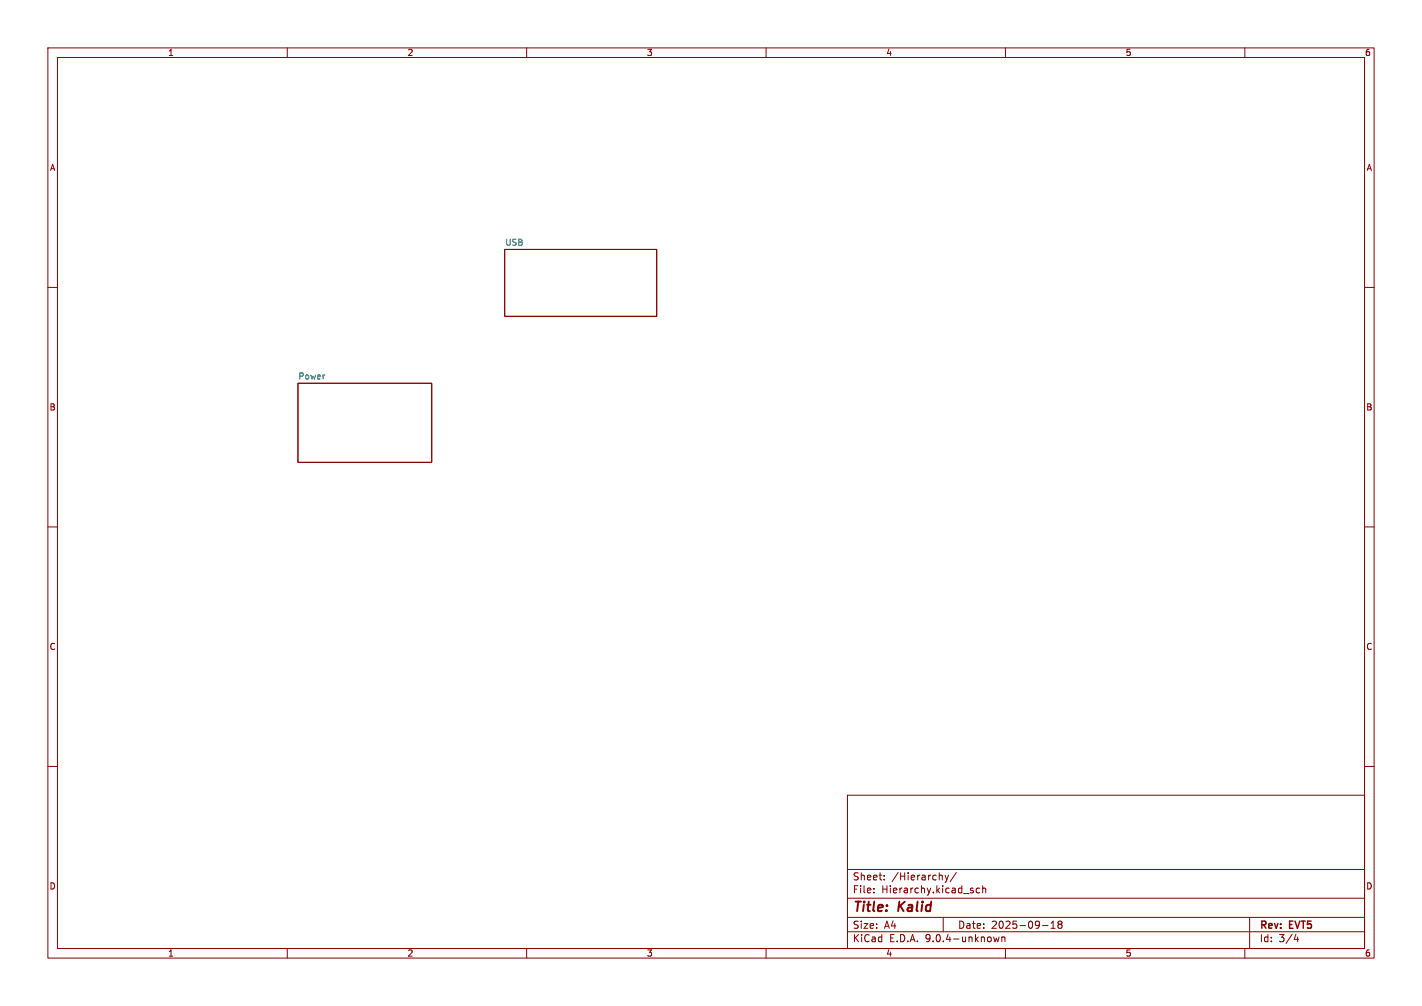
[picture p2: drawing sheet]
<svg xmlns="http://www.w3.org/2000/svg" width="297mm" height="210mm" viewBox="0 0 297 210" stroke-linecap="round" stroke-linejoin="round" font-family="sans-serif">
<g fill="none" stroke="#840000" stroke-width=".21">
<path d="M10 10h277v190h-277zM12 12h273v186h-273zM60 10v2M110 10v2M160 10v2M210 10v2M260 10v2M105.4 52.1h31.8v13.9h-31.8zM10 60h2M285 60h2M62.2 80h28v16.5h-28zM10 110h2"/>
<path d="M285 110h2M10 160h2M177 166h108v32h-108zM285 160h2M60 198v2M110 198v2M160 198v2M177 194.5h108M177 191.5h108M177 187.5h108M177 181.5h108M182.5 186.3v.1"/>
<path d="M182.5 185.5v.1M184.7 183.6v.1M184.7 182.8v.1M197 191.5v3M197.4 182.7l.3 1M197.7 183.7l-.3 .5M198.1 182.7l-.4 1M199.7 182.1l-1.2 2M204.6 185.5l-.4-.1-.3 .3 .1 .6h.6M205.2 185.5l.3-.1 .3 .1 .1 .9M205.2 184.9v1.5M207.5 195.6l.3 1 .3-.7 .3 .7 .3-1"/>
<path d="M209.2 195.6v1M209.2 195.7l.3-.1 .3 .1 .1 .9M210 198v2M217.7 193.2h1.2M219.5 193.8h.9M219.5 192.7l.5-.4v1.5M221.2 192.9l-.2 .3v.5l.2 .1 .5-.1 .1-.2-.1-.4-.2-.2M221.2 192.9l-.2-.2 .2-.4 .5 .1 .1 .2-.3 .3M221.2 192.9h.3M260 198v2M261 191.5v6.5M270.7 195l-.4 1.1h.9"/>
<path d="M271 195.6v1"/>
</g>
<g font-size="2.8" fill="#840000">
<text x="178" y="190.9">Title:</text>
<text x="187.7" y="190.9">Kalid</text>
</g>
<g font-size="2.1" fill="#840000">
<text x="178" y="184">Sheet:</text>
<text x="186.2" y="184">/Hierarchy/</text>
<text x="178" y="186.7">File:</text>
<text x="184.1" y="186.7">Hierarchy.kicad_sch</text>
<text x="178" y="196.9">KiCad</text>
<text x="178" y="194.1">Size:</text>
<text x="184.7" y="194.1">A4</text>
<text x="185.7" y="196.9">E.D.A.</text>
<text x="193.3" y="196.9">9.0.4-unknown</text>
<text x="200" y="194.1">Date:</text>
<text x="207" y="194.1">2025-09-18</text>
<text x="263" y="194.3">Rev:</text>
<text x="263" y="196.9">Id:</text>
<text x="267.1" y="196.9">3/4</text>
<text x="269.4" y="194.3">EVT5</text>
</g>
<g font-size="1.8" fill="#840000">
<text x="35" y="11.9">1</text>
<text x="85" y="11.9">2</text>
<text x="135" y="11.9">3</text>
<text x="185" y="11.9">4</text>
<text x="235" y="11.9">5</text>
<text x="285" y="11.9">6</text>
<text x="10.3" y="35.9">A</text>
<text x="285.3" y="35.9">A</text>
<text x="10.3" y="85.9">B</text>
<text x="285.3" y="85.9">B</text>
<text x="10.3" y="135.9">C</text>
<text x="285.3" y="135.9">C</text>
<text x="10.3" y="185.9">D</text>
<text x="285.3" y="185.9">D</text>
<text x="35" y="199.9">1</text>
<text x="85" y="199.9">2</text>
<text x="135" y="199.9">3</text>
<text x="185" y="199.9">4</text>
<text x="235" y="199.9">5</text>
<text x="285" y="199.9">6</text>
</g>
<g font-size="1.8" fill="#006464">
<text x="105.4" y="51.4">USB</text>
<text x="62.2" y="79.3">Power</text>
</g>
</svg>
